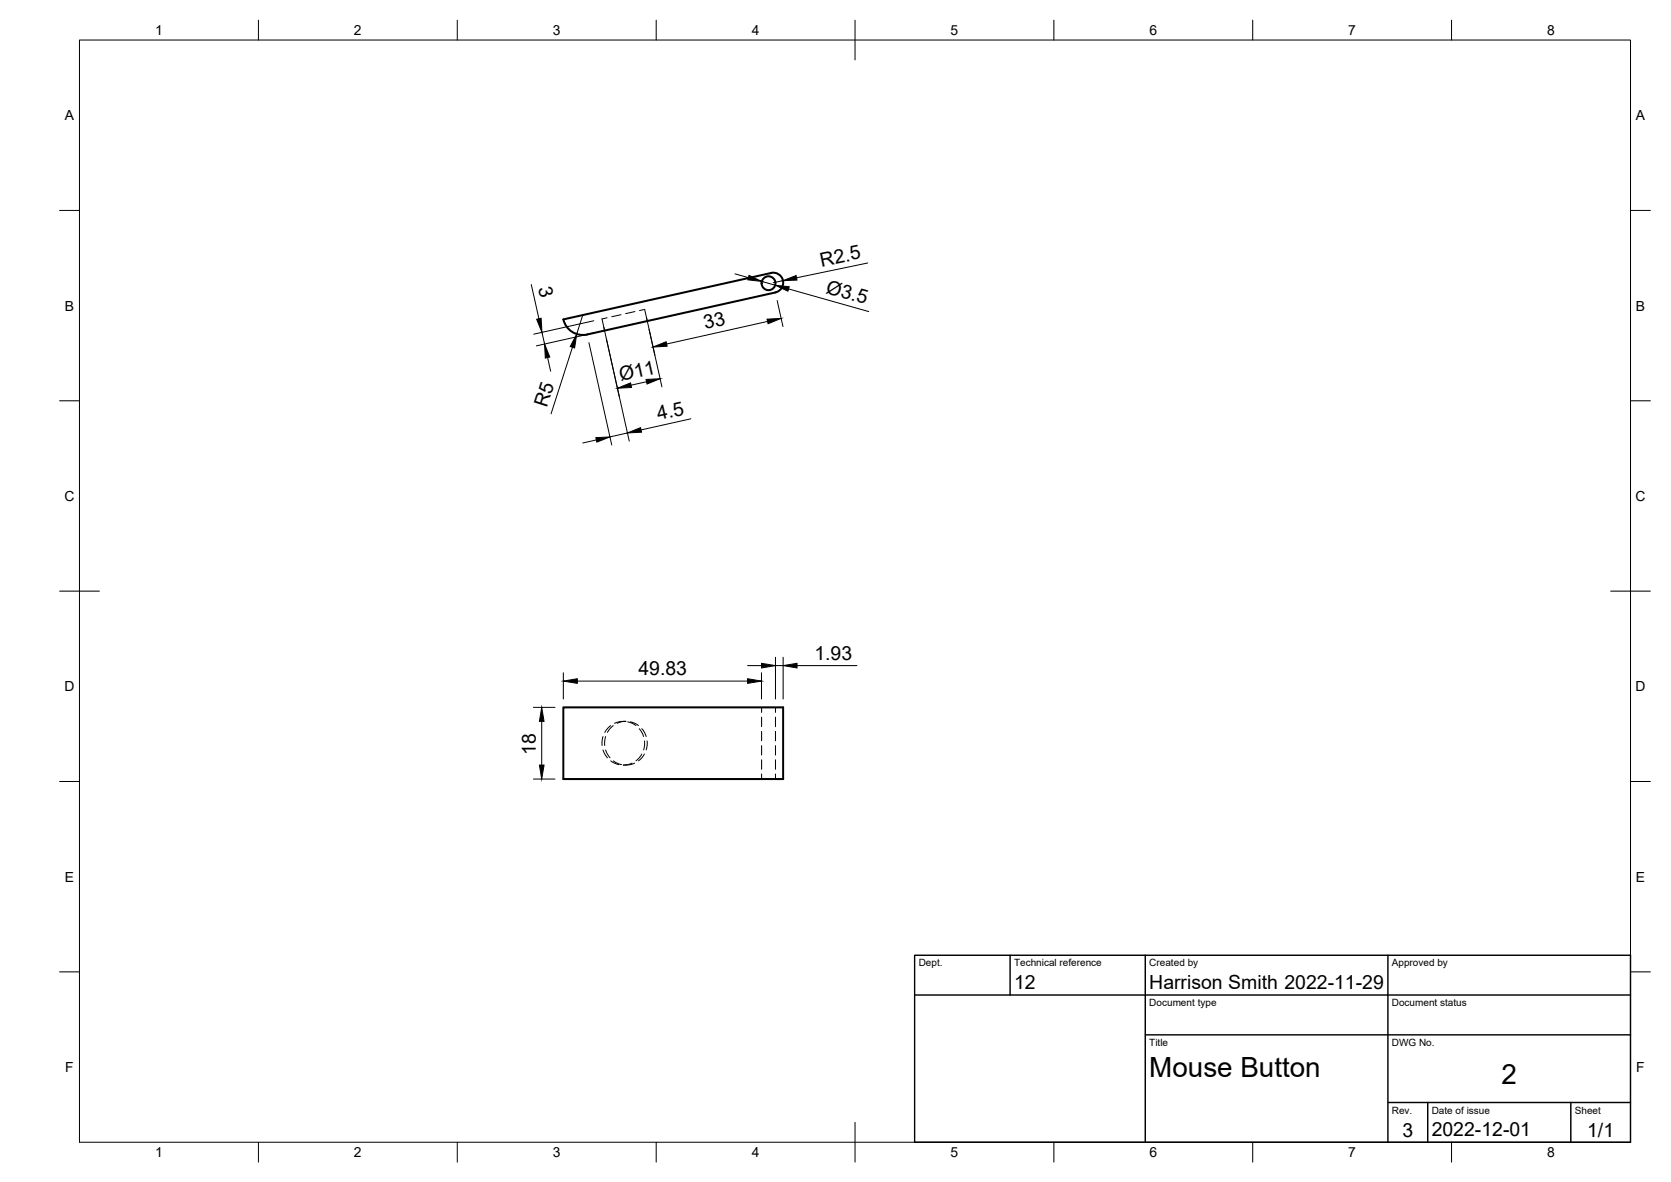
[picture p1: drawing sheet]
<svg xmlns="http://www.w3.org/2000/svg" width="420mm" height="297mm" viewBox="0 0 420 297" stroke-linecap="round" stroke-linejoin="round" font-family="sans-serif">
<!-- layer: Hidden -->
<g fill="none" stroke="#000" stroke-width=".25">
<path d="M152.7 79.9l-1.3 .2 .6 3M156.1 79.1l-2.3 .5M159.6 78.3l-2.3 .5M160.8 78l1.3-.2 .7 2.9M191.5 177.8v1.2M195 177.8v1.2M151.6 185.1l-.2 2.3M151.6 188.5l1.1 1.9M152.3 185.1l-.3 2.3M152.3 188.5l1.1 1.9M153.5 182.4l-1.4 1.7M153.6 191.2l.6 .4 1.4 .5"/>
<path d="M154.2 182.4l-1.5 1.7M154.2 191.2l.6 .4 1.5 .5M154.5 181.8l1.2-.4 1.7-.1-1 .1-1.2 .4M157.8 181.4l1.2 .4 .9 .5M158.5 181.4l1.1 .4 .9 .5M158.9 191.8l-.9 .3-1.3 .2 2-.2 .9-.3M160.7 183.1l.7 .9 .4 1.1M161.4 189.5l-.6 .9-.9 .8M161.4 183.1l.6 .9 .5 1.1M162 189.5l-.5 .9-1 .8M162.1 186.2l-.3 2.3M162.7 186.2v1.1l-.2 1.2"/>
<path d="M191.5 180.2v2.4M191.5 183.8v2.4M191.5 187.4v2.3M191.5 190.9v2.4M191.5 194.5v1.3M195 180.2v2.4M195 183.8v2.4M195 187.4v2.3M195 190.9v2.4M195 194.5v1.3"/>
</g>
<!-- layer: Visible -->
<g fill="none" stroke="#000" stroke-width=".51">
<path d="M141.6 80.3l52.3-11.7a2.51 2.51 0 0 1 3 1.9 2.51 2.51 0 0 1-1.9 3l-47.4 10.6M141.7 80.3a5 5 0 0 0 5.9 3.8M141.6 177.8h55.3v18h-55.3z"/>
<circle cx="193.2" cy="71.2" r="1.75"/>
</g>
<!-- layer: BORDER -->
<g fill="none" stroke="#000" stroke-width=".25">
<path d="M20 10.1h390v276.9h-390zM65 5.1v5M115 5.1v5M165 5.1v5M215 5.1v10M265 5.1v5M315 5.1v5M365 5.1v5M15 52.9h5M410 52.9h5M15 100.7h5M410 100.7h5"/>
<path d="M15 148.6h10M405 148.6h10M15 196.4h5M410 196.4h5M15 244.2h5M410 244.2h5M65 287v5M115 287v5M165 287v5M215 282.1v9.9M265 287v5M315 287v5"/>
<path d="M365 287v5"/>
</g>
<!-- layer: TITLEBLOCK -->
<path d="M230 240.1h180v46.9h-180zM230 250h180M254 240.1v9.9M288 240.1v46.9M349 240.1v46.9M288 260.1h122M349 277.1h61M359 277.1v9.9M395 277.1v9.9" fill="none" stroke="#000" stroke-width=".36"/>
<!-- layer: FD_Dimensions -->
<g fill="none" stroke="#000" stroke-width=".25">
<path d="M133.6 71.5l1.9 8.6M146.5 79.2l-1.5 4.7M162.6 79.8l3.8 17.4M184.8 68.8l3.4 1M191.6 70.7l3.3 1M195.4 75.5l1.5 6.6M196.8 70.5l-2.4 .5M198.3 72.6l20.1 5.7M218.2 66.1l-17.9 3.7M136.3 83.5l.6 3M137.7 89.9l.8 3.4M143.9 87.3l-5.3 16.7"/>
<path d="M148.1 86.1l5.7 25.7M149.3 80.6l-15.1 3.4M150 83.5l-15.1 3.4M151.8 82.2l6.4 28.7M162.6 95.9l-3.9 .9M193 80.8l-25.4 5.7M149.9 110.6l-3.4 .7M157.8 108.8l-4.4 1M173.7 105.2l-12.5 2.8M134.1 177.8h5.5M141.6 169.1v6.6M145.2 171.2h42.8"/>
<path d="M188 167.3h3.5M191.5 169.1v6.6M195 165.2v10.5M195 167.3h1.9M196.9 165.2v10.5M200.4 167.3h15.1M134.1 195.8h5.5M136.2 181.3v11"/>
</g>
<g fill="#000" stroke="#000" stroke-width=".25">
<path d="M134.9 80.2l1.2-.2 .2 3.5zM188.3 69.2l3.3 1.5-3.6-.4zM194.9 71.7l3.5 .4-.3 1.1zM196.8 70.5l3.4-1.3 .2 1.2zM136.9 86.5l1.3 3.2-1.1 .3zM145 83.9l-.5 3.5-1.1-.3zM155.3 97.6l3.2-1.4 .3 1.2zM162.4 95.4l3.6-.2-3.3 1.3zM164.2 87.2l3.3-1.3 .2 1.1zM192.9 80.2l3.5-.2-3.3 1.4zM149.8 110l3.6-.2-3.3 1.3zM157.8 108.8l3.3-1.3 .2 1.1z"/>
<path d="M141.6 171.2l3.6-.6v1.1zM188 170.6l3.5 .6-3.5 .5zM191.5 166.7l3.5 .6-3.5 .6zM196.9 167.3l3.5-.6v1.2zM135.6 192.3h1.2l-.6 3.5zM136.2 177.8l.6 3.5h-1.2z"/>
</g>
<g font-size="7">
<text x="289" y="270.6">Mouse Button</text>
<text x="377.5" y="272.3">2</text>
</g>
<g font-size="4.9">
<text x="206.6" y="67" transform="rotate(-12 206.6 67)">R2.5</text>
<text x="135.3" y="72.4" transform="rotate(77 135.3 72.4)">3</text>
<text x="207.5" y="73.6" transform="rotate(16 207.5 73.6)">Ø3.5</text>
<text x="177.3" y="82.8" transform="rotate(-13 177.3 82.8)">33</text>
<text x="156.1" y="95.8" transform="rotate(-13 156.1 95.8)">Ø11</text>
<text x="137.5" y="102.6" transform="rotate(-72 137.5 102.6)">R5</text>
<text x="165.6" y="105.6" transform="rotate(-13 165.6 105.6)">4.5</text>
<text x="204.8" y="165.8">1.93</text>
<text x="160.5" y="169.7">49.83</text>
<text x="134.7" y="189.6" transform="rotate(-90 134.7 189.6)">18</text>
<text x="255" y="248.5">12</text>
<text x="289" y="248.5">Harrison Smith 2022-11-29</text>
<text x="352.6" y="285.7">3</text>
<text x="360" y="285.5">2022-12-01</text>
<text x="399.1" y="285.7">1/1</text>
</g>
<g font-size="3.5">
<text x="39" y="8.8">1</text>
<text x="89" y="8.8">2</text>
<text x="139" y="8.8">3</text>
<text x="189" y="8.8">4</text>
<text x="239" y="8.8">5</text>
<text x="289" y="8.8">6</text>
<text x="339" y="8.8">7</text>
<text x="389" y="8.8">8</text>
<text x="16.3" y="30.2">A</text>
<text x="411.3" y="30.2">A</text>
<text x="16.3" y="78">B</text>
<text x="411.3" y="78">B</text>
<text x="16.2" y="125.9">C</text>
<text x="411.2" y="125.9">C</text>
<text x="16.2" y="173.7">D</text>
<text x="411.2" y="173.7">D</text>
<text x="16.3" y="221.6">E</text>
<text x="411.3" y="221.6">E</text>
<text x="16.4" y="269.4">F</text>
<text x="411.4" y="269.4">F</text>
<text x="39" y="290.8">1</text>
<text x="89" y="290.8">2</text>
<text x="139" y="290.8">3</text>
<text x="189" y="290.8">4</text>
<text x="239" y="290.8">5</text>
<text x="289" y="290.8">6</text>
<text x="339" y="290.8">7</text>
<text x="389" y="290.8">8</text>
</g>
<g font-size="2.5">
<text x="231" y="242.9">Dept.</text>
<text x="255" y="242.9">Technical reference</text>
<text x="289" y="242.9">Created by</text>
<text x="350" y="242.9">Approved by</text>
<text x="289" y="252.8">Document type</text>
<text x="350" y="252.8">Document status</text>
<text x="289" y="262.9">Title</text>
<text x="350" y="262.9">DWG No.</text>
<text x="350" y="279.9">Rev.</text>
<text x="360" y="279.9">Date of issue</text>
<text x="396" y="279.9">Sheet</text>
</g>
</svg>
